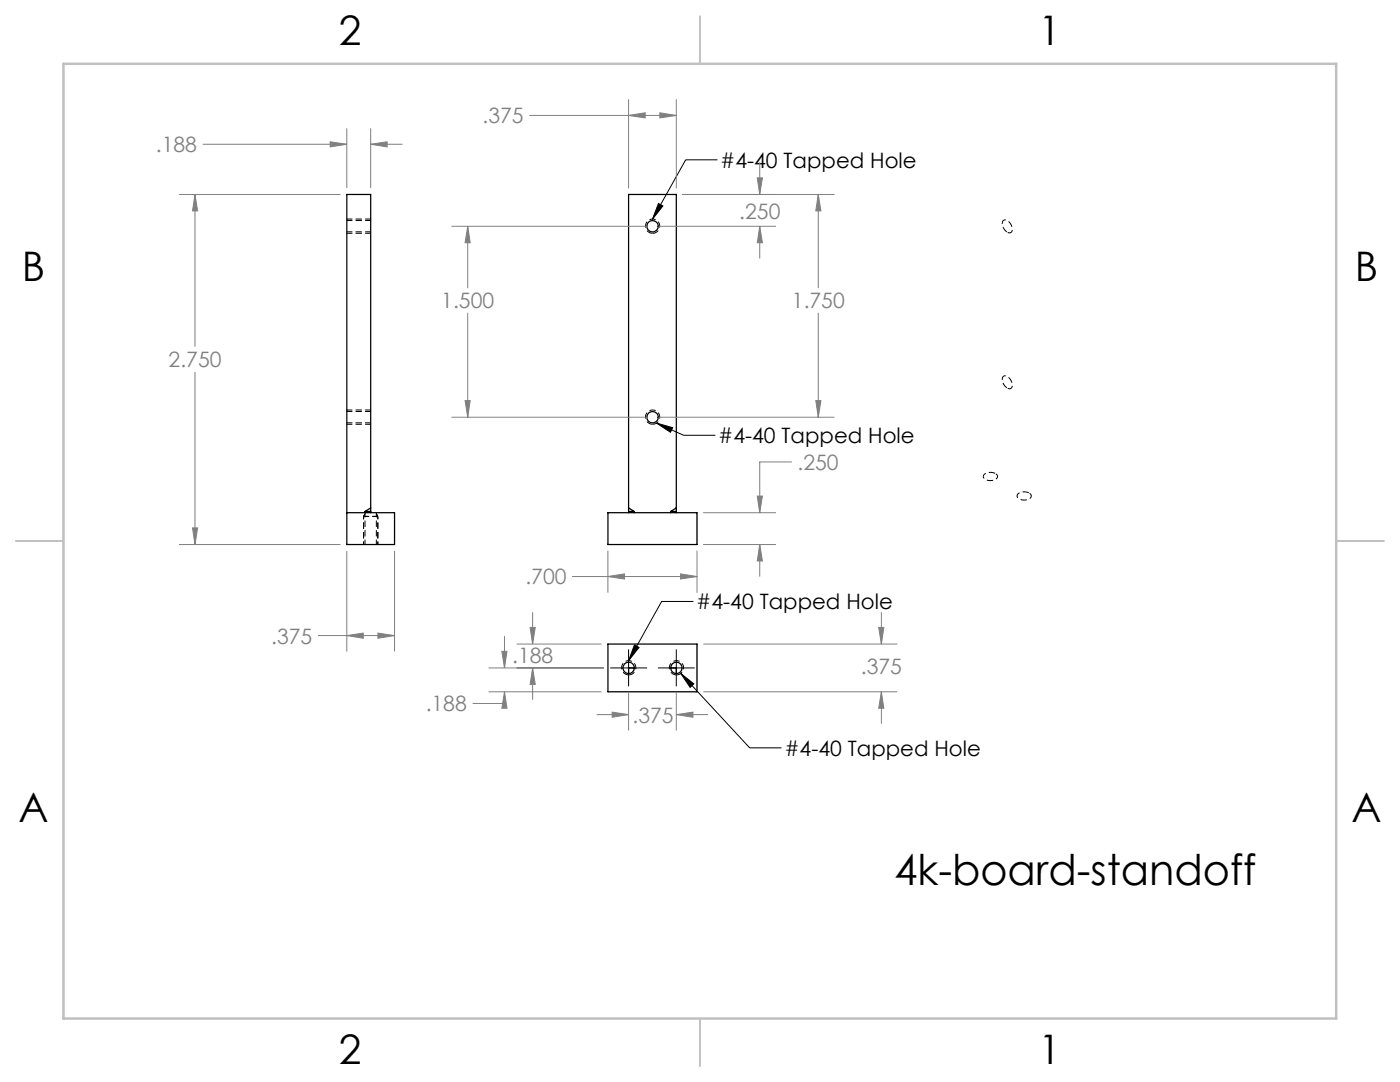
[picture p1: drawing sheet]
<svg xmlns="http://www.w3.org/2000/svg" width="279mm" height="216mm" viewBox="0 0 279 216" stroke-linecap="round" stroke-linejoin="round" font-family="sans-serif">
<g fill="none" stroke="#000" stroke-width=".25">
<path d="M69.2 102.3h9.5v6.4h-9.5v-69.9h4.8v63.5M72.8 102.1h1.2M72.8 102.1v.2M74 101.4l-1.2 .7M121.3 102.3h17.8v6.4h-17.8zM125.4 102.1h1.2M125.4 102.3v-63.5h9.6v63.5M125.4 101.4l1.2 .7M126.6 102.1v.2M133.8 102.1h1.2M133.8 102.1v.2M135 101.4l-1.2 .7"/>
<path d="M121.3 128.5h17.8v9.5h-17.8zM126.6 133.3h-1.2v1.1M133.8 133.3h1.2v1.1"/>
<circle cx="130.2" cy="45.1" r="1.12"/>
<circle cx="130.2" cy="83.2" r="1.12"/>
<circle cx="125.5" cy="133.3" r="1.13"/>
<circle cx="135" cy="133.3" r="1.13"/>
</g>
<path d="M72.8 102.3v6.3M75.1 108.6v-6.3" fill="none" stroke="#000" stroke-width=".2" stroke-dasharray="1.3 .6" stroke-dashoffset=".3" stroke-linecap="butt"/>
<path d="M69.2 46.3h4.8M74 44h-4.8M74 46.6h-4.8M74 43.7h-4.8M69.2 84.4h4.8M74 82.1h-4.8M74 84.7h-4.8M74 81.8h-4.8M75.4 103h-2.8" fill="none" stroke="#000" stroke-width=".2" stroke-dasharray="1.3 .6" stroke-dashoffset=".2" stroke-linecap="butt"/>
<g fill="none" stroke="#808080" stroke-width=".2">
<path d="M125.4 19.9v17.6M135 19.9v17.6M35.7 38.8h32.2M38.9 38.8v30.4M38.9 38.8l.5 3.3h-1zM40.5 28.8h28.7M65.9 28.3l3.3 .5-3.3 .5zM69.2 25.6v11.9M74 25.6v11.9M74 28.8h6.3M74 28.8l3.3-.5v1zM105.7 23h29.3"/>
<path d="M125.4 23l3.4-.5v1zM131.7 22.5l3.3 .5-3.3 .5zM136.2 38.8h30.3M151.1 35.5h1.1l-.6 3.3zM151.6 32.5v6.3M163.3 38.8l.5 3.3h-1zM163.3 38.8v18.6M90.2 45.2h38.7M93.3 45.2l.5 3.2h-1zM93.3 45.2v12.2M131.5 45.2h23.3M151.6 45.2l.6 3.2h-1.1z"/>
<path d="M151.6 45.2v6.3M38.9 74.2v34.5M92.8 79.9h1l-.5 3.4zM93.3 62.5v20.8M162.8 79.9h1l-.5 3.4zM163.3 62.5v20.8M90.2 83.3h38.7M131.5 83.3h35M151.1 99h1.1l-.6 3.3zM158 92.2h-6.4v10.1M35.7 108.7h32.2M38.4 105.3h1l-.5 3.4z"/>
<path d="M69.2 109.9v20.1M78.7 109.9v20.1M114.2 115h24.9M121.3 115l3.3-.5v1zM121.3 109.9v8.3M135.8 114.5l3.3 .5-3.3 .5zM139.1 109.9v8.3M140.4 108.7h14.4M140.4 102.3h14.4M151.6 108.7l.6 3.2h-1.1zM151.6 108.7v6.3M63.5 126.8h15.2"/>
<path d="M69.2 126.8l3.3-.5v1.1zM75.4 126.3l3.3 .5-3.3 .6zM97.5 138h22.6M97.5 133.3h23M100.2 130h1l-.5 3.3zM100.7 138v2.4h-6.4M100.7 126.9v6.4M100.7 138l.5 3.3h-1zM103.1 128.5h17M105.8 125.2h1l-.5 3.3zM106.3 122.2v6.3M106.3 133.3v6.3"/>
<path d="M106.3 133.3l.5 3.3h-1zM125.4 138.2v7.6M135 138.2v7.6M140.4 128.5h38.7M140.4 138h38.7M175.4 125.2h1l-.5 3.3zM175.9 122.2v6.3M175.9 138v6.4M175.9 138l.5 3.3h-1zM119.1 142.6h6.3M122.2 142.1l3.2 .5-3.2 .5zM135 142.6h6.3"/>
<path d="M135 142.6l3.3-.5v1z"/>
</g>
<path d="M130.2 46.6a1.42 1.42 0 0 1-1.2-2.1 1.42 1.42 0 0 1 2.4-.2 1.42 1.42 0 0 1-1 2.2l-.2 .1M130.2 84.7a1.42 1.42 0 0 1-1.2-2.1 1.42 1.42 0 0 1 2.4-.2 1.42 1.42 0 0 1-1 2.2l-.2 .1M72.6 103l.2-.5M75.4 103l-.3-.5M125.5 134.7a1.42 1.42 0 0 1-1.3-2.1 1.42 1.42 0 0 1 2.5-.2 1.42 1.42 0 0 1-1 2.3h-.2M135 134.7a1.42 1.42 0 0 1-1.3-2.1 1.42 1.42 0 0 1 2.5-.2 1.42 1.42 0 0 1-1 2.3h-.2" fill="none" stroke="#000" stroke-width=".2" stroke-dasharray="1.3 .6" stroke-linecap="butt"/>
<path d="M201 46.3a1.77 1.77 0 0 1-.7-2.3 1.57 1.57 0 0 1 1.7 1.6v.2a.61 .61 0 0 1-.3 .6 .61 .61 0 0 1-.7-.1M201 77.4a1.77 1.77 0 0 1-.7-2.3 1.57 1.57 0 0 1 1.7 1.6v.2a.61 .61 0 0 1-.3 .6 .61 .61 0 0 1-.7-.1M198.7 94.5a1.77 1.77 0 0 0-2.5 .5 1.57 1.57 0 0 0 2.3 .7h.2a.61 .61 0 0 0 .4-.6 .61 .61 0 0 0-.4-.6M205.4 98.4a1.77 1.77 0 0 0-2.4 .5 1.57 1.57 0 0 0 2.3 .7l.1-.1a.61 .61 0 0 0 .4-.5 .61 .61 0 0 0-.4-.6" fill="none" stroke="#000" stroke-width=".2" stroke-dasharray="1.3 .6" stroke-dashoffset="-.1" stroke-linecap="butt"/>
<path d="M143.2 31.9h-6.4l-6.6 11.8M131.4 40.6l.9 .5-2.1 2.6zM131 84.4l5.4 2.5h6.4M131 84.4l3.2 .9-.4 1zM121.8 133.3h7.3M125.4 129.6v7.3M126.6 128.7l.9 .5-2.1 2.6zM131.3 133.3h7.3M135 129.6v7.3M135.9 134.4l13.7 14.8h6.4M135.9 134.4l2.6 2.1-.8 .7zM138.4 120h-6.4l-6.6 11.8" fill="none" stroke="#000" stroke-width=".2"/>
<path d="M72.6 108.6v-5.6M75.4 108.6v-5.6" fill="none" stroke="#000" stroke-width=".2" stroke-dasharray="1.3 .6" stroke-dashoffset=".7" stroke-linecap="butt"/>
<path d="M139.7 3.2v9.5M3.1 107.9h9.6M266.7 107.9h9.5M139.7 203.2v9.6" fill="none" stroke="#c0c0c0" stroke-width=".25"/>
<path d="M12.7 12.7h254v190.5h-254z" fill="none" stroke="#c0c0c0" stroke-width=".5"/>
<path d="M151.1 99h1.1l-.6 3.3zM151.6 108.7l.6 3.2h-1.1zM131.7 22.5l3.3 .5-3.3 .5zM125.4 23l3.4-.5v1zM121.3 115l3.3-.5v1zM135.8 114.5l3.3 .5-3.3 .5zM92.8 79.9h1l-.5 3.4zM93.3 45.2l.5 3.2h-1zM151.1 35.5h1.1l-.6 3.3zM151.6 45.2l.6 3.2h-1.1zM163.3 38.8l.5 3.3h-1zM162.8 79.9h1l-.5 3.4z" fill="#808080"/>
<path d="M131.4 40.6l.9 .5-2.1 2.6zM131 84.4l3.2 .9-.4 1zM126.6 128.7l.9 .5-2.1 2.6zM135.9 134.4l2.6 2.1-.8 .7z" fill="#000"/>
<path d="M175.4 125.2h1l-.5 3.3zM175.9 138l.5 3.3h-1zM122.2 142.1l3.2 .5-3.2 .5zM135 142.6l3.3-.5v1zM106.3 133.3l.5 3.3h-1zM105.8 125.2h1l-.5 3.3zM100.7 138l.5 3.3h-1zM100.2 130h1l-.5 3.3zM69.2 126.8l3.3-.5v1.1zM75.4 126.3l3.3 .5-3.3 .6zM65.9 28.3l3.3 .5-3.3 .5zM74 28.8l3.3-.5v1zM38.9 38.8l.5 3.3h-1zM38.4 105.3h1l-.5 3.4z" fill="#808080"/>
<text font-size="8.5" x="178.5" y="176.6">4k-board-standoff</text>
<g font-size="8.1">
<text x="67.6" y="8.9">2</text>
<text x="207.3" y="8.9">1</text>
<text x="4.4" y="56.1">B</text>
<text x="270.4" y="56.1">B</text>
<text x="3.7" y="164.1">A</text>
<text x="269.7" y="164.1">A</text>
<text x="67.6" y="212.4">2</text>
<text x="207.3" y="212.4">1</text>
</g>
<g font-size="4.2" fill="#808080">
<text x="96.3" y="24.6">.375</text>
<text x="31.1" y="30.4">.188</text>
<text x="147.5" y="43.6">.250</text>
<text x="88.1" y="61.5">1.500</text>
<text x="158" y="61.5">1.750</text>
<text x="33.7" y="73.3">2.750</text>
<text x="159.2" y="93.8">.250</text>
<text x="104.8" y="116.6">.700</text>
<text x="54.1" y="128.4">.375</text>
<text x="102.2" y="132.2">.188</text>
<text x="171.8" y="134.6">.375</text>
<text x="85" y="142">.188</text>
<text x="126.2" y="144.2">.375</text>
</g>
<g font-size="4.2">
<text x="143.7" y="33.5">#4-40 Tapped Hole</text>
<text x="143.3" y="88.5">#4-40 Tapped Hole</text>
<text x="139" y="121.6">#4-40 Tapped Hole</text>
<text x="156.5" y="150.8">#4-40 Tapped Hole</text>
</g>
</svg>
